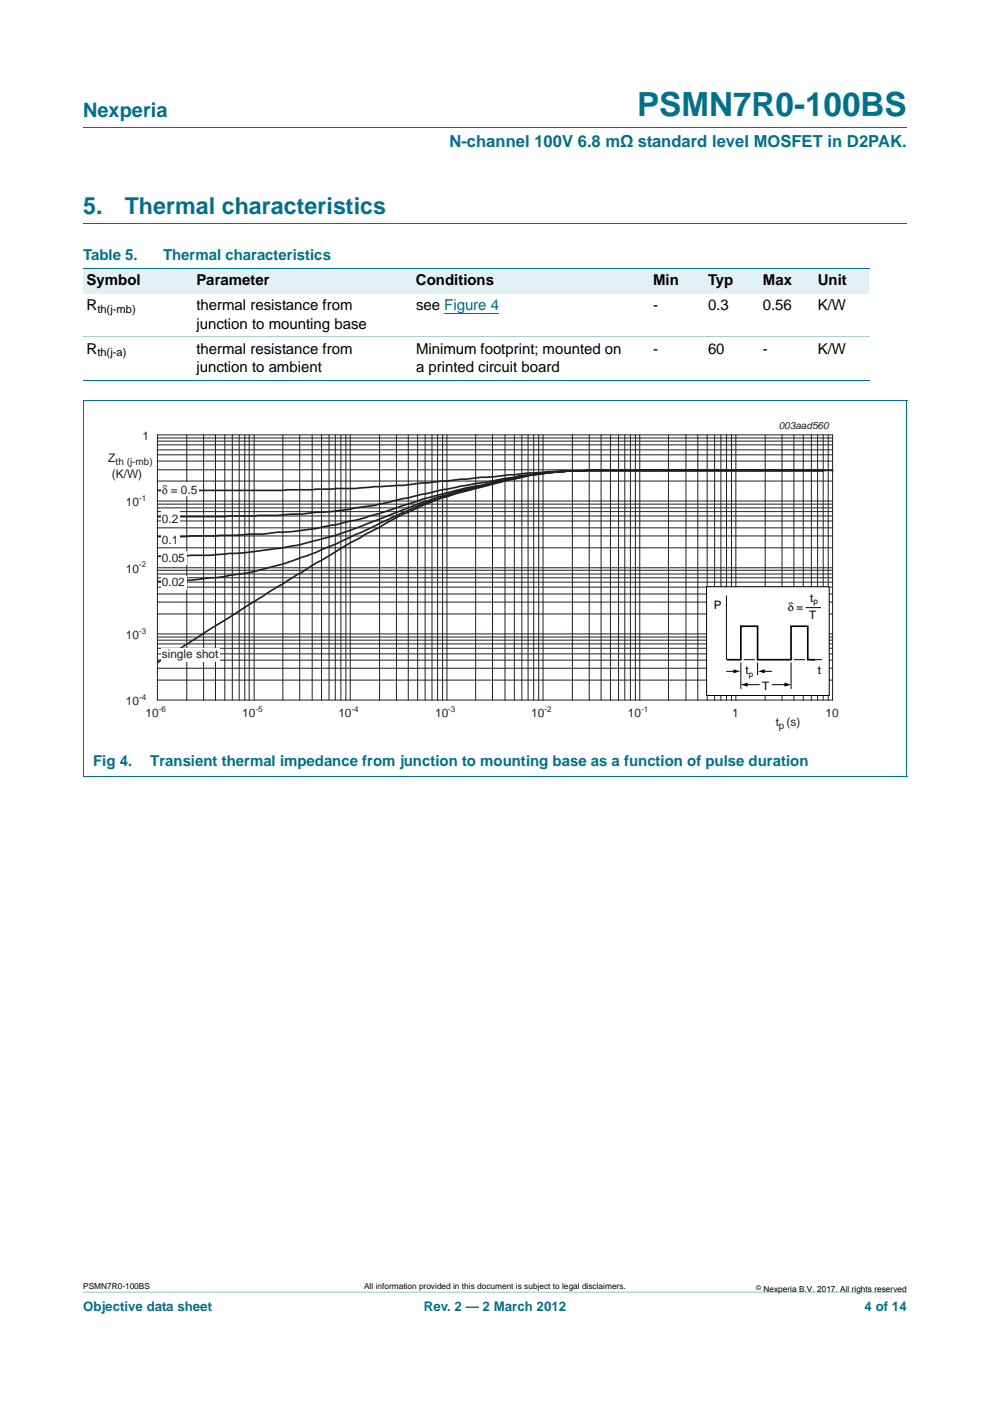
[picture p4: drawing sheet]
<svg xmlns="http://www.w3.org/2000/svg" width="210mm" height="297mm" viewBox="0 0 210 297" stroke-linecap="round" stroke-linejoin="round" font-family="sans-serif">
<path d="M17.6 273.9l174.7 .1z" fill="#00718a"/>
<path d="M17.6 27h174.7M17.6 47.4h174.7" fill="none" stroke="#00718a" stroke-width=".21"/>
<g fill="#e2f1f4">
<path d="M17.6 57h23.3v5.3h-23.3z"/>
<path d="M40.9 57h46.6v5.3h-46.6z"/>
<path d="M87.5 57h46.6v5.3h-46.6z"/>
<path d="M134.1 57h15.3v5.3h-15.3z"/>
<path d="M149.4 57h11.7v5.3h-11.7z"/>
<path d="M161.1 57h11.6v5.3h-11.6z"/>
<path d="M172.7 57h11.6v5.3h-11.6z"/>
</g>
<path d="M94.2 66.5h11.6" fill="none" stroke="#00f" stroke-width=".21"/>
<path d="M17.6 57h166.7M17.6 84.8h174.7M17.6 80.6h166.7M17.6 84.9v79.6M192.3 84.9v79.6M17.6 164.5h174.7" fill="none" stroke="#00718a" stroke-width=".21"/>
<path d="M17.6 71.4h166.7" fill="none" stroke="#a5d5dc" stroke-width=".21"/>
<g fill="none" stroke="#231f20" stroke-width=".21">
<path d="M33.4 99.6h143.1M33.4 97.8h143.1M33.4 96.4h143.1M33.4 95.4h143.1M33.4 94.3h143.1M33.4 93.5h143.1M33.4 92.9h143.1M33.4 92.2h143.1v56.2h-143.1zM39.6 92.2v56.2M43.2 92.2v56.2M45.7 92.2v56.2M47.7 92.2v56.2"/>
<path d="M49.3 92.2v56.2M50.7 92.2v56.2M51.9 92.2v56.2M52.8 92.2v56.2M53.9 92.2v56.2M60 92.2v56.2M63.5 92.2v56.2M66.2 92.2v56.2M68.2 92.2v56.2M69.8 92.2v56.2M71.1 92.2v56.2M72.3 92.2v56.2"/>
<path d="M73.3 92.2v56.2M74.3 92.2v56.2M80.5 92.2v56.2M84.1 92.2v56.2M86.6 92.2v56.2M88.5 92.2v56.2M90.1 92.2v56.2M91.6 92.2v56.2M92.8 92.2v56.2M93.8 92.2v56.2M94.8 92.2v56.2M100.9 92.2v56.2"/>
<path d="M104.4 92.2v56.2M107.1 92.2v56.2M109.1 92.2v56.2M110.6 92.2v56.2M112 92.2v56.2M113.2 92.2v56.2M114.2 92.2v56.2M115.1 92.2v56.2M121.4 92.2v56.2M124.9 92.2v56.2M127.4 92.2v56.2M129.4 92.2v56.2"/>
<path d="M131.1 92.2v56.2M132.5 92.2v56.2M133.7 92.2v56.2M134.7 92.2v56.2M135.6 92.2v56.2M141.7 92.2v56.2M145.4 92.2v56.2M147.9 92.2v56.2M149.9 92.2v56.2M151.5 92.2v56.2M152.8 92.2v56.2M154 92.2v56.2"/>
<path d="M155.1 92.2v56.2M156 92.2v56.2M162.2 92.2v56.2M165.8 92.2v56.2M168.3 92.2v56.2M170.3 92.2v56.2M172 92.2v56.2M173.3 92.2v56.2M174.5 92.2v56.2M175.6 92.2v56.2M33.4 116.1h143.1M33.4 113.6h143.1"/>
<path d="M33.4 111.9h143.1M33.4 110.5h143.1M33.4 109.4h143.1M33.4 108.5h143.1M33.4 107.7h143.1M33.4 106.9h143.1M33.4 102h143.1M33.4 106.2h143.1M33.4 140h143.1M33.4 138.6h143.1M33.4 137.4h143.1M33.4 136.5h143.1"/>
<path d="M33.4 135.7h143.1M33.4 135.1h143.1M33.4 130.2h143.1M33.4 127.7h143.1M33.4 125.9h143.1M33.4 124.5h143.1M33.4 123.4h143.1M33.4 122.5h143.1M33.4 121.7h143.1M33.4 120.9h143.1M33.4 134.4h143.1M33.4 120.4h143.1"/>
<path d="M33.4 144.2h143.1M33.4 141.7h143.1"/>
</g>
<path d="M174.5 99.7h-30.6a392 392 0 0 0-27.7 .4l-3 .6a89.7 89.7 0 0 0-11.3 2.2 134.4 134.4 0 0 0-21.4 6l-4.1 1.2-3.2 .6a67.9 67.9 0 0 1-15.3 2.3 19 19 0 0 1-5.1 .2l-7.1 .4-12.4 .2M174.5 99.7h-50.1l-1.1 .2a70 70 0 0 0-14.2 1.3 238.9 238.9 0 0 0-22.5 4.4l-1.1 .1a65 65 0 0 1-10.2 2l-3 .5a228.6 228.6 0 0 1-23.6 1.2l-1 .1h-14.4M174.5 99.7h-47.1a95.9 95.9 0 0 0-14.2 1l-2.2 .4a154.9 154.9 0 0 0-22.4 6.2l-13.3 6.1a90.6 90.6 0 0 1-23.5 8.2l-6.1 .9h-1.1a95.8 95.8 0 0 1-11.3 .8M174.5 99.7h-30.6a401.4 401.4 0 0 0-31.8 .6l-7.1 .8-3.1 .1-12.3 1.2-4.1 .5-5 .3a376.3 376.3 0 0 1-24.6 .8h-22.6M174.5 99.7h-47.1a95.9 95.9 0 0 0-14.2 1l-7.3 1.4a122.1 122.1 0 0 0-14.3 3.7l-7.2 2.7a163.1 163.1 0 0 1-14.2 5.3 93.2 93.2 0 0 1-22.5 3.7l-3.1 .2-10.3 .2-1 .1M176.5 99.7h-49.1a95.9 95.9 0 0 0-14.2 1l-8.2 1.8a82.9 82.9 0 0 0-18.4 6.1l-2.2 .9a418.2 418.2 0 0 0-24.4 14.3l-3.2 1.9-23.5 14.8" fill="none" stroke="#231f20" stroke-width=".35"/>
<g fill="#fff">
<path d="M34.1 137.4h12.4v2.9h-12.4z"/>
<path d="M34.1 122.2h5.4v2.9h-5.4z"/>
<path d="M34.1 116.8h5.4v2.9h-5.4z"/>
<path d="M34.1 112.8h4v2.9h-4z"/>
<path d="M34.1 108.4h4v3h-4z"/>
<path d="M34.1 102.2h7.9v2.9h-7.9z"/>
</g>
<path d="M20.3 89.3h169.3v66.4h-169.3z" fill="none" stroke="#fff" stroke-width=".21"/>
<path d="M149.8 124.4h26v23.1h-26z" fill="#fff" stroke="#000" stroke-width=".21"/>
<path d="M154 126.3v13.6M157.7 139.9h2.3M168.3 139.9h2.4M170.8 128.8h3.3M171.9 139.9h2.4M154.1 142.3h1.7M157.1 140.5v5.6M158.2 145.2h2.8M160.6 140.5v2.6M161.9 142.3h1.7M163.8 145.2h2.8M167.7 140.5v5.6" fill="none" stroke="#000" stroke-width=".21"/>
<path d="M154.1 139.9h3v-7.1h3.5v7.1h7.1v-7.1h3.6v7.1h1.5" fill="none" stroke="#000" stroke-width=".35"/>
<path d="M155.5 141.9l1.4 .4-1.4 .5zM157.1 145.2l1.4-.5v.9zM160.7 142.3l1.5-.4v.9zM166.3 144.7l1.4 .5-1.4 .4z" fill="#000"/>
<text font-size="7" fill="#00718a" x="135.1" y="24.6">PSMN7R0-100BS</text>
<g font-size="4.9" fill="#00718a">
<text x="17.6" y="45.4">5.</text>
<text x="26.5" y="45.4">Thermal characteristics</text>
</g>
<text font-size="4.2" fill="#00718a" x="17.6" y="24.9">Nexperia</text>
<text font-size="3.5" fill="#00718a" x="95.3" y="31.1">N-channel 100V 6.8 mΩ standard level MOSFET in D2PAK.</text>
<g font-size="3.2" fill="#00718a">
<text x="17.6" y="55.2">Table 5.</text>
<text x="34.6" y="55.2">Thermal characteristics</text>
<text x="19.7" y="162.4">Fig 4.</text>
<text x="31.8" y="162.4">Transient thermal impedance from junction to mounting base as a function of pulse duration</text>
</g>
<g font-size="3.2">
<text x="18.4" y="60.5">Symbol</text>
<text x="18.4" y="65.8">R</text>
<text x="41.6" y="60.5">Parameter</text>
<text x="41.6" y="65.8">thermal resistance from</text>
<text x="88.2" y="60.5">Conditions</text>
<text x="88.2" y="65.8">see Figure 4</text>
<text x="138.5" y="60.5">Min</text>
<text x="138.5" y="65.8">-</text>
<text x="150.1" y="65.8">0.3</text>
<text x="150.1" y="60.5">Typ</text>
<text x="161.7" y="65.8">0.56</text>
<text x="161.8" y="60.5">Max</text>
<text x="173.4" y="65.8">K/W</text>
<text x="173.4" y="60.5">Unit</text>
<text x="41.6" y="69.7">junction to mounting base</text>
<text x="18.4" y="75">R</text>
<text x="41.6" y="75">thermal resistance from</text>
<text x="88.2" y="75">Minimum footprint; mounted on</text>
<text x="138.5" y="75">-</text>
<text x="150.1" y="75">60</text>
<text x="161.8" y="75">-</text>
<text x="173.4" y="75">K/W</text>
<text x="41.6" y="78.8">junction to ambient</text>
<text x="88.2" y="78.8">a printed circuit board</text>
</g>
<g font-size="2.8" fill="#00718a">
<text x="17.6" y="277.9">Objective data sheet</text>
<text x="89.8" y="277.9">Rev. 2 — 2 March 2012</text>
<text x="183.3" y="277.9">4 of 14</text>
</g>
<g font-size="2.5" fill="#231f20">
<text x="30.2" y="93.3">1</text>
<text x="22.9" y="97.9">Z</text>
<text x="23.7" y="101.3">(K/W)</text>
<text x="26.7" y="107.3">10</text>
<text x="34.3" y="104.7">δ = 0.5</text>
<text x="34.3" y="110.9">0.2</text>
<text x="34.3" y="119.2">0.05</text>
<text x="34.3" y="115.2">0.1</text>
<text x="26.7" y="121.5">10</text>
<text x="34.3" y="124.3">0.02</text>
<text x="26.7" y="135.5">10</text>
<text x="34.3" y="139.5">single shot</text>
<text x="26.7" y="149.5">10</text>
<text x="30.9" y="152">10</text>
<text x="51.4" y="152">10</text>
<text x="71.7" y="152">10</text>
<text x="92.3" y="152">10</text>
<text x="112.6" y="152">10</text>
<text x="133.1" y="152">10</text>
<text x="155.2" y="152">1</text>
<text x="164.5" y="153.9">t (s)</text>
<text x="175" y="152">10</text>
</g>
<g font-size="2.5">
<text x="151.3" y="129">P</text>
<text x="167" y="129.5">δ</text>
<text x="168.9" y="129.5">=</text>
<text x="171.6" y="131.2">T</text>
<text x="171.8" y="127.6">t</text>
<text x="158.1" y="143">t</text>
<text x="173.4" y="142.9">t</text>
<text x="161.6" y="146.3">T</text>
</g>
<g font-size="2.4">
<text x="20.6" y="66.4">th(j-mb)</text>
<text x="20.6" y="75.5">th(j-a)</text>
</g>
<g font-size="2.1" fill="#231f20">
<text x="165.1" y="91">003aad560</text>
<text x="24.5" y="98.6">th (j-mb)</text>
<text x="165.2" y="154.7">p</text>
</g>
<g font-size="1.8">
<text x="17.6" y="273.3">PSMN7R0-100BS</text>
<text x="77.2" y="273.3">All information provided in this document is subject to legal disclaimers.</text>
<text x="161.9" y="273.9">Nexperia B.V. 2017. All rights reserved</text>
</g>
<g font-size="1.7" fill="#231f20">
<text x="29.5" y="106.2">-1</text>
<text x="29.5" y="120.3">-2</text>
<text x="29.5" y="134.3">-3</text>
<text x="29.5" y="148.4">-4</text>
<text x="33.7" y="150.9">-6</text>
<text x="54.2" y="150.9">-5</text>
<text x="74.5" y="150.9">-4</text>
<text x="95" y="150.9">-3</text>
<text x="115.4" y="150.9">-2</text>
<text x="135.9" y="150.9">-1</text>
</g>
<g font-size="1.7">
<text x="172.4" y="128.1">p</text>
<text x="158.7" y="143.5">p</text>
</g>
<text font-size="1.4" x="160.4" y="273.4">©</text>
</svg>
